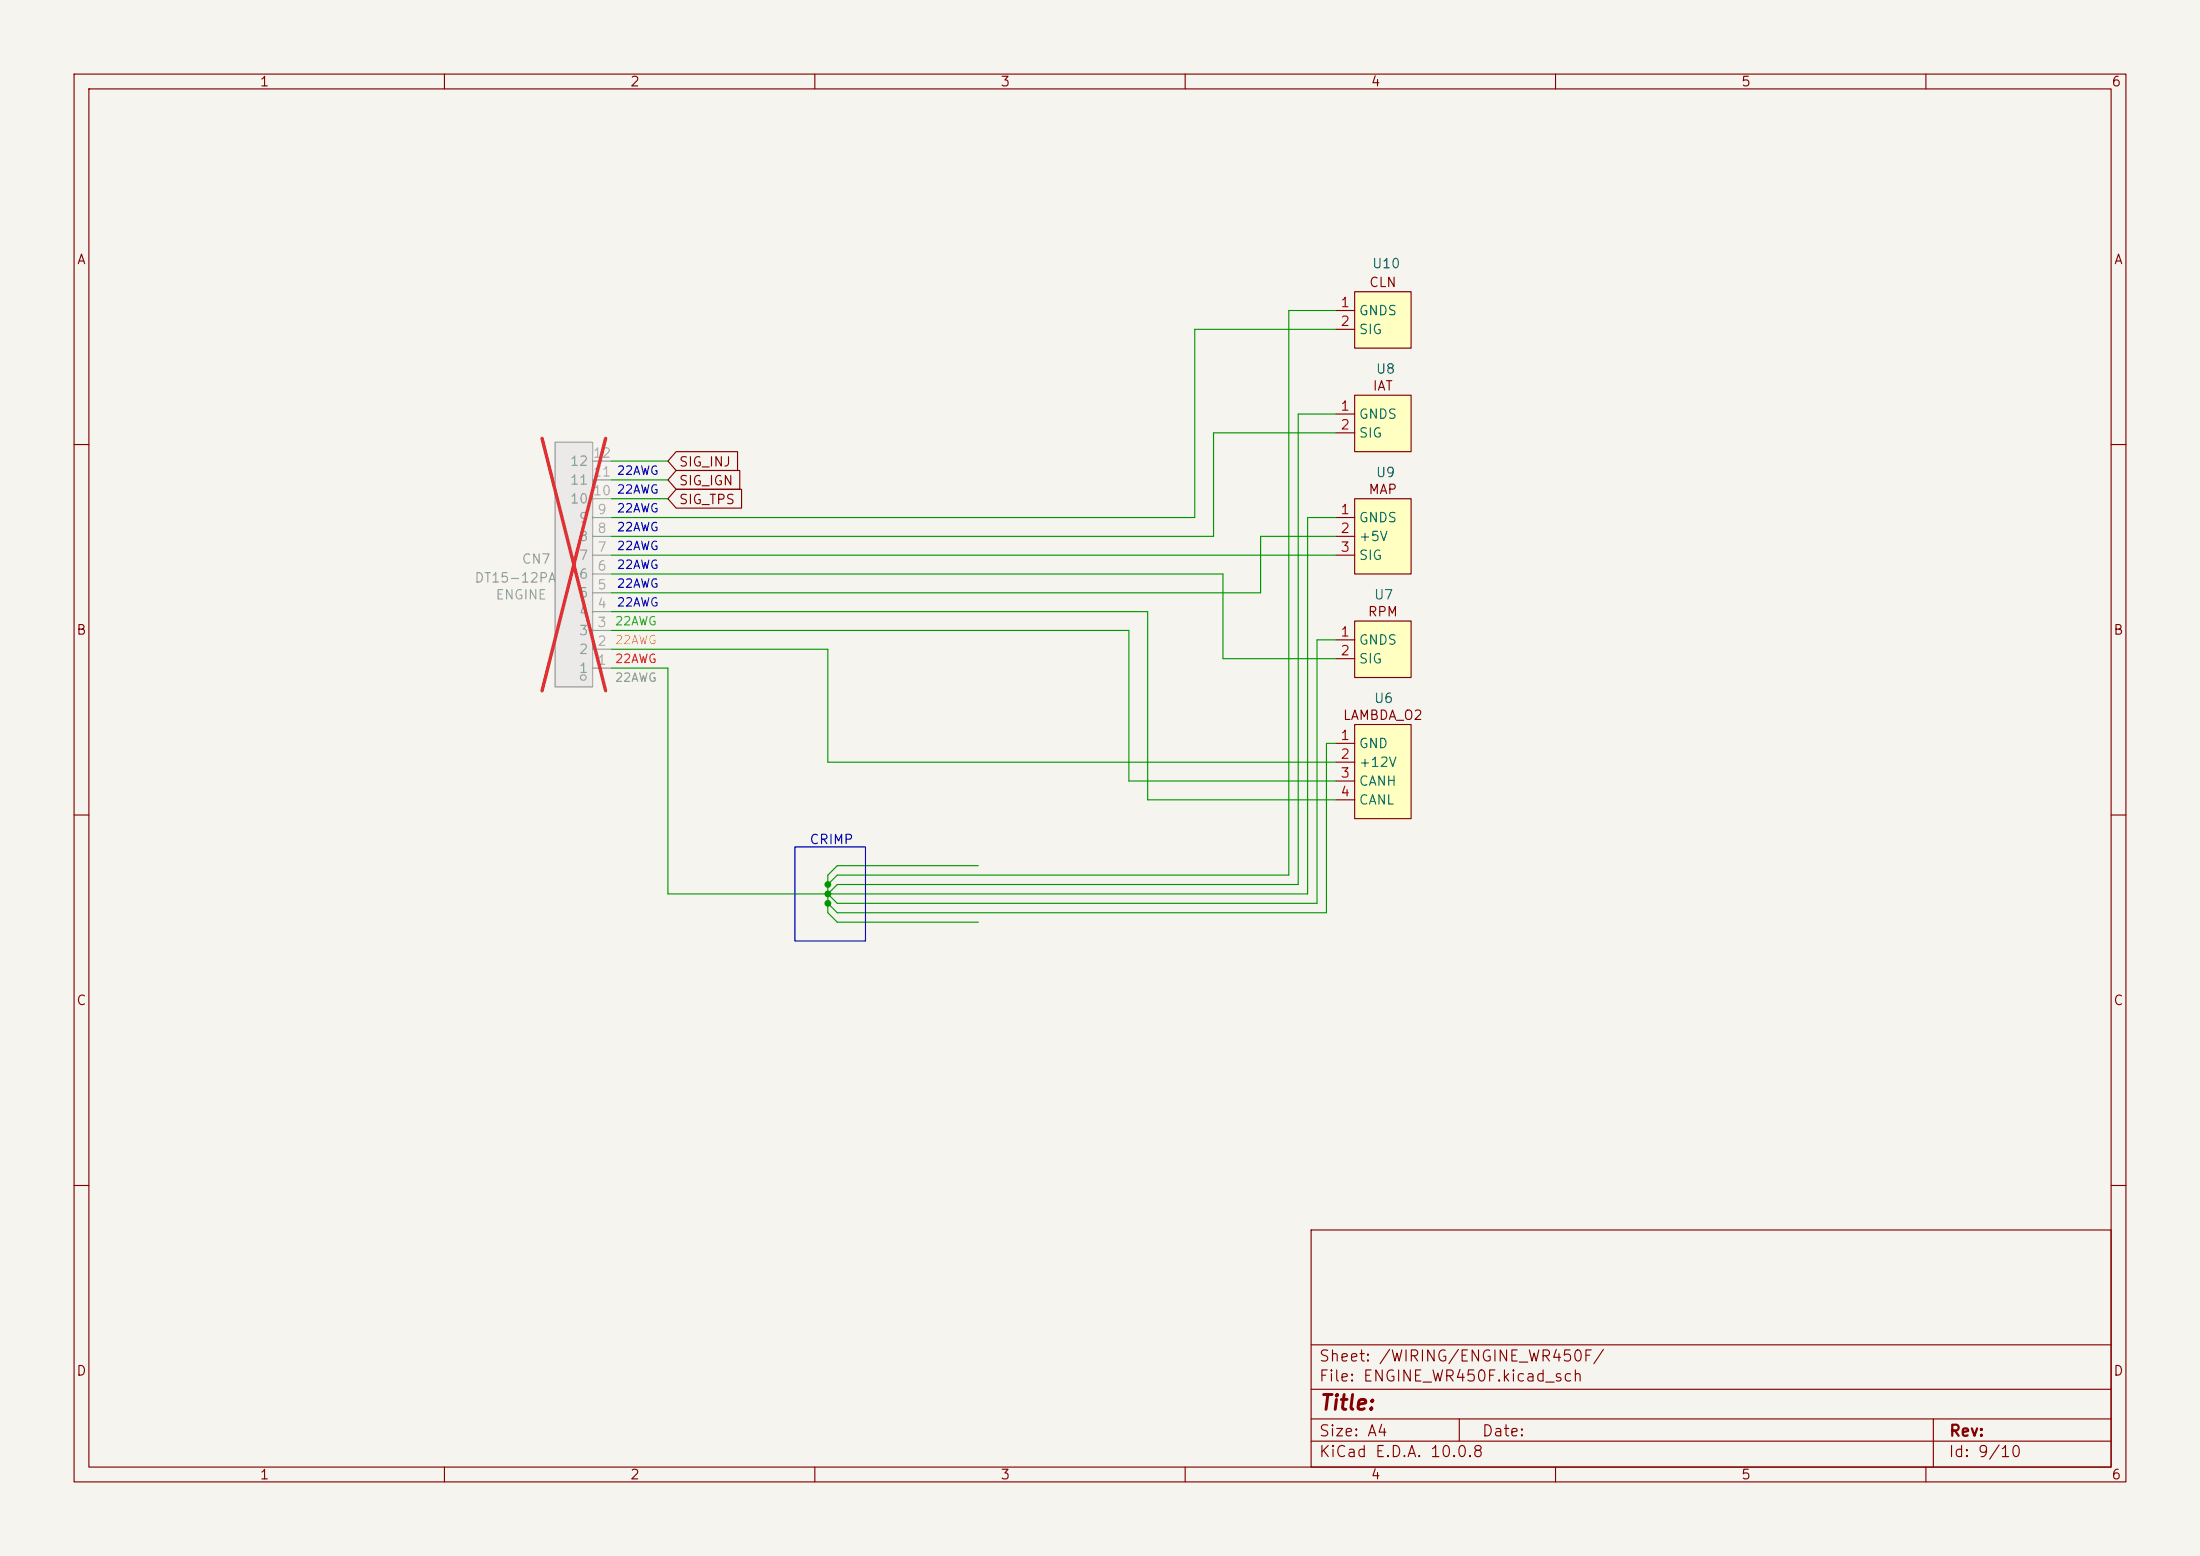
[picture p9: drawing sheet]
(kicad_sch
 (version 20260306)
 (generator "eeschema")
 (generator_version "10.0")
 (paper "A4")
 (lib_symbols
  (symbol "EasyEDA:CLN" (exclude_from_sim no) (in_bom yes) (on_board yes)
   (in_pos_files yes)
   (duplicate_pin_numbers_are_jumpers no)
   (property "Reference" "U" (at -0.254 4.572 0) (show_name no) (do_not_autoplace no) (effects (font (size 1.27 1.27))))
   (property "Value" "" (at 0 0 0) (show_name no) (do_not_autoplace no) (effects (font (size 1.27 1.27))))
   (property "Footprint" "" (at 0 0 0) (show_name no) (do_not_autoplace no) (hide yes) (effects (font (size 1.27 1.27))))
   (property "Datasheet" "" (at 0 0 0) (show_name no) (do_not_autoplace no) (hide yes) (effects (font (size 1.27 1.27))))
   (property "Description" "" (at 0 0 0) (show_name no) (do_not_autoplace no) (hide yes) (effects (font (size 1.27 1.27))))
   (symbol "CLN_1_1"
    (rectangle (start -3.81 1.27) (end 3.81 -6.35) (stroke (width 0) (type solid)) (fill (type background)))
    (text "CLN\n" (at 0 2.54 0) (effects (font (size 1.27 1.27))))
    (pin input line (at -6.35 -1.27 0) (length 2.54) (name "GNDS" (effects (font (size 1.27 1.27)))) (number "1" (effects (font (size 1.27 1.27)))))
    (pin input line (at -6.35 -3.81 0) (length 2.54) (name "SIG" (effects (font (size 1.27 1.27)))) (number "2" (effects (font (size 1.27 1.27))))))
   (embedded_fonts no))
  (symbol "EasyEDA:DT15-12PA" (exclude_from_sim no) (in_bom yes) (on_board yes)
   (in_pos_files yes)
   (duplicate_pin_numbers_are_jumpers no)
   (property "Reference" "CN" (at 0 19.05 0) (show_name no) (do_not_autoplace no) (effects (font (size 1.27 1.27))))
   (property "Value" "DT15-12PA" (at 0 -19.05 0) (show_name no) (do_not_autoplace no) (effects (font (size 1.27 1.27))))
   (property "Footprint" "EasyEDA:CONN-TH_DT15-12PA" (at 0 -21.59 0) (show_name no) (do_not_autoplace no) (hide yes) (effects (font (size 1.27 1.27))))
   (property "Datasheet" "https://www.lcsc.com/datasheet/C5341788.pdf" (at 0 -24.13 0) (show_name no) (do_not_autoplace no) (hide yes) (effects (font (size 1.27 1.27))))
   (property "Description" "" (at 0 0 0) (show_name no) (do_not_autoplace no) (hide yes) (effects (font (size 1.27 1.27))))
   (property "Manufacturer" "TE Connectivity(泰科电子)" (at 0 -26.67 0) (show_name no) (do_not_autoplace no) (hide yes) (effects (font (size 1.27 1.27))))
   (property "MPN" "DT15-12PA" (at 0 -29.21 0) (show_name no) (do_not_autoplace no) (hide yes) (effects (font (size 1.27 1.27))))
   (property "LCSC Part" "C5341788" (at 0 -31.75 0) (show_name no) (do_not_autoplace no) (hide yes) (effects (font (size 1.27 1.27))))
   (symbol "DT15-12PA_0_1"
    (rectangle (start -1.27 16.51) (end 3.81 -16.51) (stroke (width 0) (type default)) (fill (type background)))
    (circle (center 0 15.24) (radius 0.38) (stroke (width 0) (type default)) (fill (type none)))
    (pin unspecified line (at -3.81 13.97 0) (length 2.54) (name "1" (effects (font (size 1.27 1.27)))) (number "1" (effects (font (size 1.27 1.27)))))
    (pin unspecified line (at -3.81 11.43 0) (length 2.54) (name "2" (effects (font (size 1.27 1.27)))) (number "2" (effects (font (size 1.27 1.27)))))
    (pin unspecified line (at -3.81 8.89 0) (length 2.54) (name "3" (effects (font (size 1.27 1.27)))) (number "3" (effects (font (size 1.27 1.27)))))
    (pin unspecified line (at -3.81 6.35 0) (length 2.54) (name "4" (effects (font (size 1.27 1.27)))) (number "4" (effects (font (size 1.27 1.27)))))
    (pin unspecified line (at -3.81 3.81 0) (length 2.54) (name "5" (effects (font (size 1.27 1.27)))) (number "5" (effects (font (size 1.27 1.27)))))
    (pin unspecified line (at -3.81 1.27 0) (length 2.54) (name "6" (effects (font (size 1.27 1.27)))) (number "6" (effects (font (size 1.27 1.27)))))
    (pin unspecified line (at -3.81 -1.27 0) (length 2.54) (name "7" (effects (font (size 1.27 1.27)))) (number "7" (effects (font (size 1.27 1.27)))))
    (pin unspecified line (at -3.81 -3.81 0) (length 2.54) (name "8" (effects (font (size 1.27 1.27)))) (number "8" (effects (font (size 1.27 1.27)))))
    (pin unspecified line (at -3.81 -6.35 0) (length 2.54) (name "9" (effects (font (size 1.27 1.27)))) (number "9" (effects (font (size 1.27 1.27)))))
    (pin unspecified line (at -3.81 -8.89 0) (length 2.54) (name "10" (effects (font (size 1.27 1.27)))) (number "10" (effects (font (size 1.27 1.27)))))
    (pin unspecified line (at -3.81 -11.43 0) (length 2.54) (name "11" (effects (font (size 1.27 1.27)))) (number "11" (effects (font (size 1.27 1.27)))))
    (pin unspecified line (at -3.81 -13.97 0) (length 2.54) (name "12" (effects (font (size 1.27 1.27)))) (number "12" (effects (font (size 1.27 1.27))))))
   (embedded_fonts no))
  (symbol "EasyEDA:IAT" (exclude_from_sim no) (in_bom yes) (on_board yes)
   (in_pos_files yes)
   (duplicate_pin_numbers_are_jumpers no)
   (property "Reference" "U" (at -0.254 4.572 0) (show_name no) (do_not_autoplace no) (effects (font (size 1.27 1.27))))
   (property "Value" "" (at 0 0 0) (show_name no) (do_not_autoplace no) (effects (font (size 1.27 1.27))))
   (property "Footprint" "" (at 0 0 0) (show_name no) (do_not_autoplace no) (hide yes) (effects (font (size 1.27 1.27))))
   (property "Datasheet" "" (at 0 0 0) (show_name no) (do_not_autoplace no) (hide yes) (effects (font (size 1.27 1.27))))
   (property "Description" "" (at 0 0 0) (show_name no) (do_not_autoplace no) (hide yes) (effects (font (size 1.27 1.27))))
   (symbol "IAT_1_1"
    (rectangle (start -3.81 1.27) (end 3.81 -6.35) (stroke (width 0) (type solid)) (fill (type background)))
    (text "IAT\n" (at 0 2.54 0) (effects (font (size 1.27 1.27))))
    (pin input line (at -6.35 -1.27 0) (length 2.54) (name "GNDS" (effects (font (size 1.27 1.27)))) (number "1" (effects (font (size 1.27 1.27)))))
    (pin input line (at -6.35 -3.81 0) (length 2.54) (name "SIG" (effects (font (size 1.27 1.27)))) (number "2" (effects (font (size 1.27 1.27))))))
   (embedded_fonts no))
  (symbol "EasyEDA:LAMBDA_O2" (exclude_from_sim no) (in_bom yes) (on_board yes)
   (in_pos_files yes)
   (duplicate_pin_numbers_are_jumpers no)
   (property "Reference" "U" (at -0.254 4.572 0) (show_name no) (do_not_autoplace no) (effects (font (size 1.27 1.27))))
   (property "Value" "" (at 0 0 0) (show_name no) (do_not_autoplace no) (effects (font (size 1.27 1.27))))
   (property "Footprint" "" (at 0 0 0) (show_name no) (do_not_autoplace no) (hide yes) (effects (font (size 1.27 1.27))))
   (property "Datasheet" "" (at 0 0 0) (show_name no) (do_not_autoplace no) (hide yes) (effects (font (size 1.27 1.27))))
   (property "Description" "" (at 0 0 0) (show_name no) (do_not_autoplace no) (hide yes) (effects (font (size 1.27 1.27))))
   (symbol "LAMBDA_O2_1_1"
    (rectangle (start -3.81 1.27) (end 3.81 -11.43) (stroke (width 0) (type solid)) (fill (type background)))
    (text "LAMBDA_O2" (at 0 2.54 0) (effects (font (size 1.27 1.27))))
    (pin input line (at -6.35 -1.27 0) (length 2.54) (name "GND" (effects (font (size 1.27 1.27)))) (number "1" (effects (font (size 1.27 1.27)))))
    (pin input line (at -6.35 -3.81 0) (length 2.54) (name "+12V" (effects (font (size 1.27 1.27)))) (number "2" (effects (font (size 1.27 1.27)))))
    (pin input line (at -6.35 -6.35 0) (length 2.54) (name "CANH" (effects (font (size 1.27 1.27)))) (number "3" (effects (font (size 1.27 1.27)))))
    (pin input line (at -6.35 -8.89 0) (length 2.54) (name "CANL" (effects (font (size 1.27 1.27)))) (number "4" (effects (font (size 1.27 1.27))))))
   (embedded_fonts no))
  (symbol "EasyEDA:MAP" (exclude_from_sim no) (in_bom yes) (on_board yes)
   (in_pos_files yes)
   (duplicate_pin_numbers_are_jumpers no)
   (property "Reference" "U" (at -0.254 4.572 0) (show_name no) (do_not_autoplace no) (effects (font (size 1.27 1.27))))
   (property "Value" "" (at 0 0 0) (show_name no) (do_not_autoplace no) (effects (font (size 1.27 1.27))))
   (property "Footprint" "" (at 0 0 0) (show_name no) (do_not_autoplace no) (hide yes) (effects (font (size 1.27 1.27))))
   (property "Datasheet" "" (at 0 0 0) (show_name no) (do_not_autoplace no) (hide yes) (effects (font (size 1.27 1.27))))
   (property "Description" "" (at 0 0 0) (show_name no) (do_not_autoplace no) (hide yes) (effects (font (size 1.27 1.27))))
   (symbol "MAP_1_1"
    (rectangle (start -3.81 1.27) (end 3.81 -8.89) (stroke (width 0) (type solid)) (fill (type background)))
    (text "MAP\n" (at 0 2.54 0) (effects (font (size 1.27 1.27))))
    (pin input line (at -6.35 -1.27 0) (length 2.54) (name "GNDS" (effects (font (size 1.27 1.27)))) (number "1" (effects (font (size 1.27 1.27)))))
    (pin input line (at -6.35 -3.81 0) (length 2.54) (name "+5V" (effects (font (size 1.27 1.27)))) (number "2" (effects (font (size 1.27 1.27)))))
    (pin input line (at -6.35 -6.35 0) (length 2.54) (name "SIG" (effects (font (size 1.27 1.27)))) (number "3" (effects (font (size 1.27 1.27))))))
   (embedded_fonts no))
  (symbol "EasyEDA:RPM" (exclude_from_sim no) (in_bom yes) (on_board yes)
   (in_pos_files yes)
   (duplicate_pin_numbers_are_jumpers no)
   (property "Reference" "U" (at -0.254 4.572 0) (show_name no) (do_not_autoplace no) (effects (font (size 1.27 1.27))))
   (property "Value" "" (at 0 0 0) (show_name no) (do_not_autoplace no) (effects (font (size 1.27 1.27))))
   (property "Footprint" "" (at 0 0 0) (show_name no) (do_not_autoplace no) (hide yes) (effects (font (size 1.27 1.27))))
   (property "Datasheet" "" (at 0 0 0) (show_name no) (do_not_autoplace no) (hide yes) (effects (font (size 1.27 1.27))))
   (property "Description" "" (at 0 0 0) (show_name no) (do_not_autoplace no) (hide yes) (effects (font (size 1.27 1.27))))
   (symbol "RPM_1_1"
    (rectangle (start -3.81 1.27) (end 3.81 -6.35) (stroke (width 0) (type solid)) (fill (type background)))
    (text "RPM\n" (at 0 2.54 0) (effects (font (size 1.27 1.27))))
    (pin input line (at -6.35 -1.27 0) (length 2.54) (name "GNDS" (effects (font (size 1.27 1.27)))) (number "1" (effects (font (size 1.27 1.27)))))
    (pin input line (at -6.35 -3.81 0) (length 2.54) (name "SIG" (effects (font (size 1.27 1.27)))) (number "2" (effects (font (size 1.27 1.27))))))
   (embedded_fonts no)))
 (rectangle
  (start 107.315 114.3)
  (end 116.84 127)
  (stroke (width 0) (type default))
  (fill (type none)))
 (text "22AWG\n"
  (exclude_from_sim no)
  (at 85.852 89.154 0)
  (effects (font (size 1.143 1.143) (color 255 13 46 1))))
 (text "CRIMP\n"
  (exclude_from_sim no)
  (at 112.268 113.538 0)
  (effects (font (size 1.27 1.27))))
 (text "22AWG"
  (exclude_from_sim no)
  (at 85.852 86.614 0)
  (effects (font (size 1.143 1.143) (color 255 206 65 1))))
 (text "22AWG\n"
  (exclude_from_sim no)
  (at 86.106 73.914 0)
  (effects (font (size 1.143 1.143))))
 (text "22AWG"
  (exclude_from_sim no)
  (at 85.852 91.694 0)
  (effects (font (size 1.143 1.143) (color 135 135 135 1))))
 (text "22AWG"
  (exclude_from_sim no)
  (at 86.106 81.534 0)
  (effects (font (size 1.143 1.143) (color 0 32 205 1))))
 (text "22AWG\n"
  (exclude_from_sim no)
  (at 86.106 78.994 0)
  (effects (font (size 1.143 1.143))))
 (text "22AWG"
  (exclude_from_sim no)
  (at 86.106 76.454 0)
  (effects (font (size 1.143 1.143))))
 (text "22AWG\n"
  (exclude_from_sim no)
  (at 86.106 63.754 0)
  (effects (font (size 1.143 1.143))))
 (text "22AWG\n"
  (exclude_from_sim no)
  (at 86.106 68.834 0)
  (effects (font (size 1.143 1.143))))
 (text "22AWG"
  (exclude_from_sim no)
  (at 86.106 66.294 0)
  (effects (font (size 1.143 1.143))))
 (text "22AWG\n"
  (exclude_from_sim no)
  (at 85.852 84.074 0)
  (effects (font (size 1.143 1.143) (color 50 192 40 1))))
 (text "22AWG"
  (exclude_from_sim no)
  (at 86.106 71.374 0)
  (effects (font (size 1.143 1.143))))
 (junction
  (at 111.76 121.92)
  (diameter 0)
  (color 0 0 0 0))
 (junction
  (at 111.76 119.38)
  (diameter 0)
  (color 0 0 0 0))
 (junction
  (at 111.76 120.65)
  (diameter 0)
  (color 0 0 0 0))
 (wire
  (pts (xy 176.53 69.85) (xy 180.34 69.85))
  (stroke (width 0) (type default)))
 (wire
  (pts (xy 113.03 123.19) (xy 179.07 123.19))
  (stroke (width 0) (type default)))
 (wire
  (pts (xy 82.55 77.47) (xy 165.1 77.47))
  (stroke (width 0) (type default)))
 (wire
  (pts (xy 82.55 74.93) (xy 180.34 74.93))
  (stroke (width 0) (type default)))
 (wire
  (pts (xy 175.26 119.38) (xy 175.26 55.88))
  (stroke (width 0) (type default)))
 (wire
  (pts (xy 113.03 121.92) (xy 177.8 121.92))
  (stroke (width 0) (type default)))
 (wire
  (pts (xy 82.55 85.09) (xy 152.4 85.09))
  (stroke (width 0) (type default)))
 (wire
  (pts (xy 111.76 120.65) (xy 111.76 121.92))
  (stroke (width 0) (type default)))
 (wire
  (pts (xy 111.76 102.87) (xy 180.34 102.87))
  (stroke (width 0) (type default)))
 (wire
  (pts (xy 152.4 85.09) (xy 152.4 105.41))
  (stroke (width 0) (type default)))
 (wire
  (pts (xy 113.03 118.11) (xy 173.99 118.11))
  (stroke (width 0) (type default)))
 (wire
  (pts (xy 82.55 80.01) (xy 170.18 80.01))
  (stroke (width 0) (type default)))
 (wire
  (pts (xy 90.17 64.77) (xy 82.55 64.77))
  (stroke (width 0) (type default)))
 (wire
  (pts (xy 161.29 44.45) (xy 180.34 44.45))
  (stroke (width 0) (type default)))
 (wire
  (pts (xy 154.94 107.95) (xy 180.34 107.95))
  (stroke (width 0) (type default)))
 (wire
  (pts (xy 90.17 90.17) (xy 90.17 120.65))
  (stroke (width 0) (type default)))
 (wire
  (pts (xy 175.26 55.88) (xy 180.34 55.88))
  (stroke (width 0) (type default)))
 (wire
  (pts (xy 163.83 58.42) (xy 180.34 58.42))
  (stroke (width 0) (type default)))
 (wire
  (pts (xy 90.17 62.23) (xy 82.55 62.23))
  (stroke (width 0) (type default)))
 (wire
  (pts (xy 173.99 118.11) (xy 173.99 41.91))
  (stroke (width 0) (type default)))
 (wire
  (pts (xy 170.18 72.39) (xy 180.34 72.39))
  (stroke (width 0) (type default)))
 (wire
  (pts (xy 111.76 120.65) (xy 113.03 119.38))
  (stroke (width 0) (type default)))
 (wire
  (pts (xy 113.03 124.46) (xy 132.08 124.46))
  (stroke (width 0) (type default)))
 (wire
  (pts (xy 111.76 123.19) (xy 113.03 124.46))
  (stroke (width 0) (type default)))
 (wire
  (pts (xy 154.94 82.55) (xy 154.94 107.95))
  (stroke (width 0) (type default)))
 (wire
  (pts (xy 170.18 80.01) (xy 170.18 72.39))
  (stroke (width 0) (type default)))
 (wire
  (pts (xy 161.29 69.85) (xy 161.29 44.45))
  (stroke (width 0) (type default)))
 (wire
  (pts (xy 111.76 118.11) (xy 113.03 116.84))
  (stroke (width 0) (type default)))
 (wire
  (pts (xy 82.55 82.55) (xy 154.94 82.55))
  (stroke (width 0) (type default)))
 (wire
  (pts (xy 90.17 120.65) (xy 111.76 120.65))
  (stroke (width 0) (type default)))
 (wire
  (pts (xy 179.07 100.33) (xy 180.34 100.33))
  (stroke (width 0) (type default)))
 (wire
  (pts (xy 152.4 105.41) (xy 180.34 105.41))
  (stroke (width 0) (type default)))
 (wire
  (pts (xy 111.76 119.38) (xy 111.76 118.11))
  (stroke (width 0) (type default)))
 (wire
  (pts (xy 82.55 90.17) (xy 90.17 90.17))
  (stroke (width 0) (type default)))
 (wire
  (pts (xy 165.1 88.9) (xy 180.34 88.9))
  (stroke (width 0) (type default)))
 (wire
  (pts (xy 111.76 121.92) (xy 111.76 123.19))
  (stroke (width 0) (type default)))
 (wire
  (pts (xy 82.55 87.63) (xy 111.76 87.63))
  (stroke (width 0) (type default)))
 (wire
  (pts (xy 177.8 121.92) (xy 177.8 86.36))
  (stroke (width 0) (type default)))
 (wire
  (pts (xy 111.76 120.65) (xy 176.53 120.65))
  (stroke (width 0) (type default)))
 (wire
  (pts (xy 163.83 72.39) (xy 163.83 58.42))
  (stroke (width 0) (type default)))
 (wire
  (pts (xy 82.55 72.39) (xy 163.83 72.39))
  (stroke (width 0) (type default)))
 (wire
  (pts (xy 165.1 77.47) (xy 165.1 88.9))
  (stroke (width 0) (type default)))
 (wire
  (pts (xy 111.76 120.65) (xy 111.76 119.38))
  (stroke (width 0) (type default)))
 (wire
  (pts (xy 111.76 121.92) (xy 113.03 123.19))
  (stroke (width 0) (type default)))
 (wire
  (pts (xy 179.07 123.19) (xy 179.07 100.33))
  (stroke (width 0) (type default)))
 (wire
  (pts (xy 173.99 41.91) (xy 180.34 41.91))
  (stroke (width 0) (type default)))
 (wire
  (pts (xy 177.8 86.36) (xy 180.34 86.36))
  (stroke (width 0) (type default)))
 (wire
  (pts (xy 113.03 119.38) (xy 175.26 119.38))
  (stroke (width 0) (type default)))
 (wire
  (pts (xy 113.03 116.84) (xy 132.08 116.84))
  (stroke (width 0) (type default)))
 (wire
  (pts (xy 111.76 87.63) (xy 111.76 102.87))
  (stroke (width 0) (type default)))
 (wire
  (pts (xy 82.55 69.85) (xy 161.29 69.85))
  (stroke (width 0) (type default)))
 (wire
  (pts (xy 111.76 120.65) (xy 113.03 121.92))
  (stroke (width 0) (type default)))
 (wire
  (pts (xy 176.53 120.65) (xy 176.53 69.85))
  (stroke (width 0) (type default)))
 (wire
  (pts (xy 90.17 67.31) (xy 82.55 67.31))
  (stroke (width 0) (type default)))
 (wire
  (pts (xy 111.76 119.38) (xy 113.03 118.11))
  (stroke (width 0) (type default)))
 (global_label "SIG_IGN"
  (shape input)
  (at 90.17 64.77 0)
  (fields_autoplaced yes)
  (effects (font (size 1.27 1.27)) (justify left))
  (property "Intersheetrefs" "${INTERSHEET_REFS}" (at 99.6601 64.77 0) (hide yes) (show_name no) (do_not_autoplace no) (effects (font (size 1.27 1.27)) (justify left))))
 (global_label "SIG_TPS"
  (shape input)
  (at 90.17 67.31 0)
  (fields_autoplaced yes)
  (effects (font (size 1.27 1.27)) (justify left))
  (property "Intersheetrefs" "${INTERSHEET_REFS}" (at 99.5882 67.31 0) (hide yes) (show_name no) (do_not_autoplace no) (effects (font (size 1.27 1.27)) (justify left))))
 (global_label "SIG_INJ"
  (shape input)
  (at 90.17 62.23 0)
  (fields_autoplaced yes)
  (effects (font (size 1.27 1.27)) (justify left))
  (property "Intersheetrefs" "${INTERSHEET_REFS}" (at 99.1129 62.23 0) (hide yes) (show_name no) (do_not_autoplace no) (effects (font (size 1.27 1.27)) (justify left))))
 (symbol
  (lib_id "EasyEDA:DT15-12PA")
  (at 78.74 76.2 180)
  (unit 1)
  (body_style 1)
  (exclude_from_sim yes)
  (in_bom no)
  (on_board no)
  (in_pos_files no)
  (dnp yes)
  (property "Reference" "CN7" (at 72.39 75.438 0) (show_name no) (do_not_autoplace no) (effects (font (size 1.27 1.27))))
  (property "Value" "DT15-12PA" (at 69.596 77.978 0) (show_name no) (do_not_autoplace no) (effects (font (size 1.27 1.27))))
  (property "Footprint" "EasyEDA:CONN-TH_DT15-12PA" (at 78.74 54.61 0) (hide yes) (show_name no) (do_not_autoplace no) (effects (font (size 1.27 1.27))))
  (property "Datasheet" "https://www.lcsc.com/datasheet/C5341788.pdf" (at 78.74 52.07 0) (hide yes) (show_name no) (do_not_autoplace no) (effects (font (size 1.27 1.27))))
  (property "Description" "" (at 78.74 76.2 0) (hide yes) (show_name no) (do_not_autoplace no) (effects (font (size 1.27 1.27))))
  (property "Manufacturer" "TE Connectivity(泰科电子)" (at 78.74 49.53 0) (hide yes) (show_name no) (do_not_autoplace no) (effects (font (size 1.27 1.27))))
  (property "MPN" "DT15-12PA" (at 78.74 46.99 0) (hide yes) (show_name no) (do_not_autoplace no) (effects (font (size 1.27 1.27))))
  (property "LCSC Part" "C5341788" (at 78.74 44.45 0) (hide yes) (show_name no) (do_not_autoplace no) (effects (font (size 1.27 1.27))))
  (property "Name" "ENGINE" (at 70.358 80.264 0) (show_name no) (do_not_autoplace no) (effects (font (size 1.27 1.27))))
  (pin "10")
  (pin "8")
  (pin "12")
  (pin "9")
  (pin "11")
  (pin "5")
  (pin "7")
  (pin "6")
  (pin "3")
  (pin "2")
  (pin "4")
  (pin "1"))
 (symbol
  (lib_id "EasyEDA:IAT")
  (at 186.69 54.61 0)
  (unit 1)
  (body_style 1)
  (exclude_from_sim no)
  (in_bom yes)
  (on_board yes)
  (in_pos_files yes)
  (dnp no)
  (property "Reference" "U8" (at 185.674 49.784 0) (show_name no) (do_not_autoplace no) (effects (font (size 1.27 1.27)) (justify left)))
  (property "Value" "" (at 186.69 54.61 0) (show_name no) (do_not_autoplace no) (effects (font (size 1.27 1.27))))
  (property "Footprint" "" (at 186.69 54.61 0) (hide yes) (show_name no) (do_not_autoplace no) (effects (font (size 1.27 1.27))))
  (property "Datasheet" "" (at 186.69 54.61 0) (hide yes) (show_name no) (do_not_autoplace no) (effects (font (size 1.27 1.27))))
  (property "Description" "" (at 186.69 54.61 0) (hide yes) (show_name no) (do_not_autoplace no) (effects (font (size 1.27 1.27))))
  (pin "2")
  (pin "1"))
 (symbol
  (lib_id "EasyEDA:MAP")
  (at 186.69 68.58 0)
  (unit 1)
  (body_style 1)
  (exclude_from_sim no)
  (in_bom yes)
  (on_board yes)
  (in_pos_files yes)
  (dnp no)
  (property "Reference" "U9" (at 185.674 63.754 0) (show_name no) (do_not_autoplace no) (effects (font (size 1.27 1.27)) (justify left)))
  (property "Value" "" (at 186.69 68.58 0) (show_name no) (do_not_autoplace no) (effects (font (size 1.27 1.27))))
  (property "Footprint" "" (at 186.69 68.58 0) (hide yes) (show_name no) (do_not_autoplace no) (effects (font (size 1.27 1.27))))
  (property "Datasheet" "" (at 186.69 68.58 0) (hide yes) (show_name no) (do_not_autoplace no) (effects (font (size 1.27 1.27))))
  (property "Description" "" (at 186.69 68.58 0) (hide yes) (show_name no) (do_not_autoplace no) (effects (font (size 1.27 1.27))))
  (pin "3")
  (pin "2")
  (pin "1"))
 (symbol
  (lib_id "EasyEDA:RPM")
  (at 186.69 85.09 0)
  (unit 1)
  (body_style 1)
  (exclude_from_sim no)
  (in_bom yes)
  (on_board yes)
  (in_pos_files yes)
  (dnp no)
  (property "Reference" "U7" (at 185.42 80.264 0) (show_name no) (do_not_autoplace no) (effects (font (size 1.27 1.27)) (justify left)))
  (property "Value" "" (at 186.69 85.09 0) (show_name no) (do_not_autoplace no) (effects (font (size 1.27 1.27))))
  (property "Footprint" "" (at 186.69 85.09 0) (hide yes) (show_name no) (do_not_autoplace no) (effects (font (size 1.27 1.27))))
  (property "Datasheet" "" (at 186.69 85.09 0) (hide yes) (show_name no) (do_not_autoplace no) (effects (font (size 1.27 1.27))))
  (property "Description" "" (at 186.69 85.09 0) (hide yes) (show_name no) (do_not_autoplace no) (effects (font (size 1.27 1.27))))
  (pin "1")
  (pin "2"))
 (symbol
  (lib_id "EasyEDA:CLN")
  (at 186.69 40.64 0)
  (unit 1)
  (body_style 1)
  (exclude_from_sim no)
  (in_bom yes)
  (on_board yes)
  (in_pos_files yes)
  (dnp no)
  (property "Reference" "U10" (at 185.166 35.56 0) (show_name no) (do_not_autoplace no) (effects (font (size 1.27 1.27)) (justify left)))
  (property "Value" "" (at 186.69 40.64 0) (show_name no) (do_not_autoplace no) (effects (font (size 1.27 1.27))))
  (property "Footprint" "" (at 186.69 40.64 0) (hide yes) (show_name no) (do_not_autoplace no) (effects (font (size 1.27 1.27))))
  (property "Datasheet" "" (at 186.69 40.64 0) (hide yes) (show_name no) (do_not_autoplace no) (effects (font (size 1.27 1.27))))
  (property "Description" "" (at 186.69 40.64 0) (hide yes) (show_name no) (do_not_autoplace no) (effects (font (size 1.27 1.27))))
  (pin "1")
  (pin "2"))
 (symbol
  (lib_id "EasyEDA:LAMBDA_O2")
  (at 186.69 99.06 0)
  (unit 1)
  (body_style 1)
  (exclude_from_sim no)
  (in_bom yes)
  (on_board yes)
  (in_pos_files yes)
  (dnp no)
  (property "Reference" "U6" (at 185.42 94.234 0) (show_name no) (do_not_autoplace no) (effects (font (size 1.27 1.27)) (justify left)))
  (property "Value" "" (at 186.69 99.06 0) (show_name no) (do_not_autoplace no) (effects (font (size 1.27 1.27))))
  (property "Footprint" "" (at 186.69 99.06 0) (hide yes) (show_name no) (do_not_autoplace no) (effects (font (size 1.27 1.27))))
  (property "Datasheet" "" (at 186.69 99.06 0) (hide yes) (show_name no) (do_not_autoplace no) (effects (font (size 1.27 1.27))))
  (property "Description" "" (at 186.69 99.06 0) (hide yes) (show_name no) (do_not_autoplace no) (effects (font (size 1.27 1.27))))
  (pin "3")
  (pin "4")
  (pin "2")
  (pin "1")))
